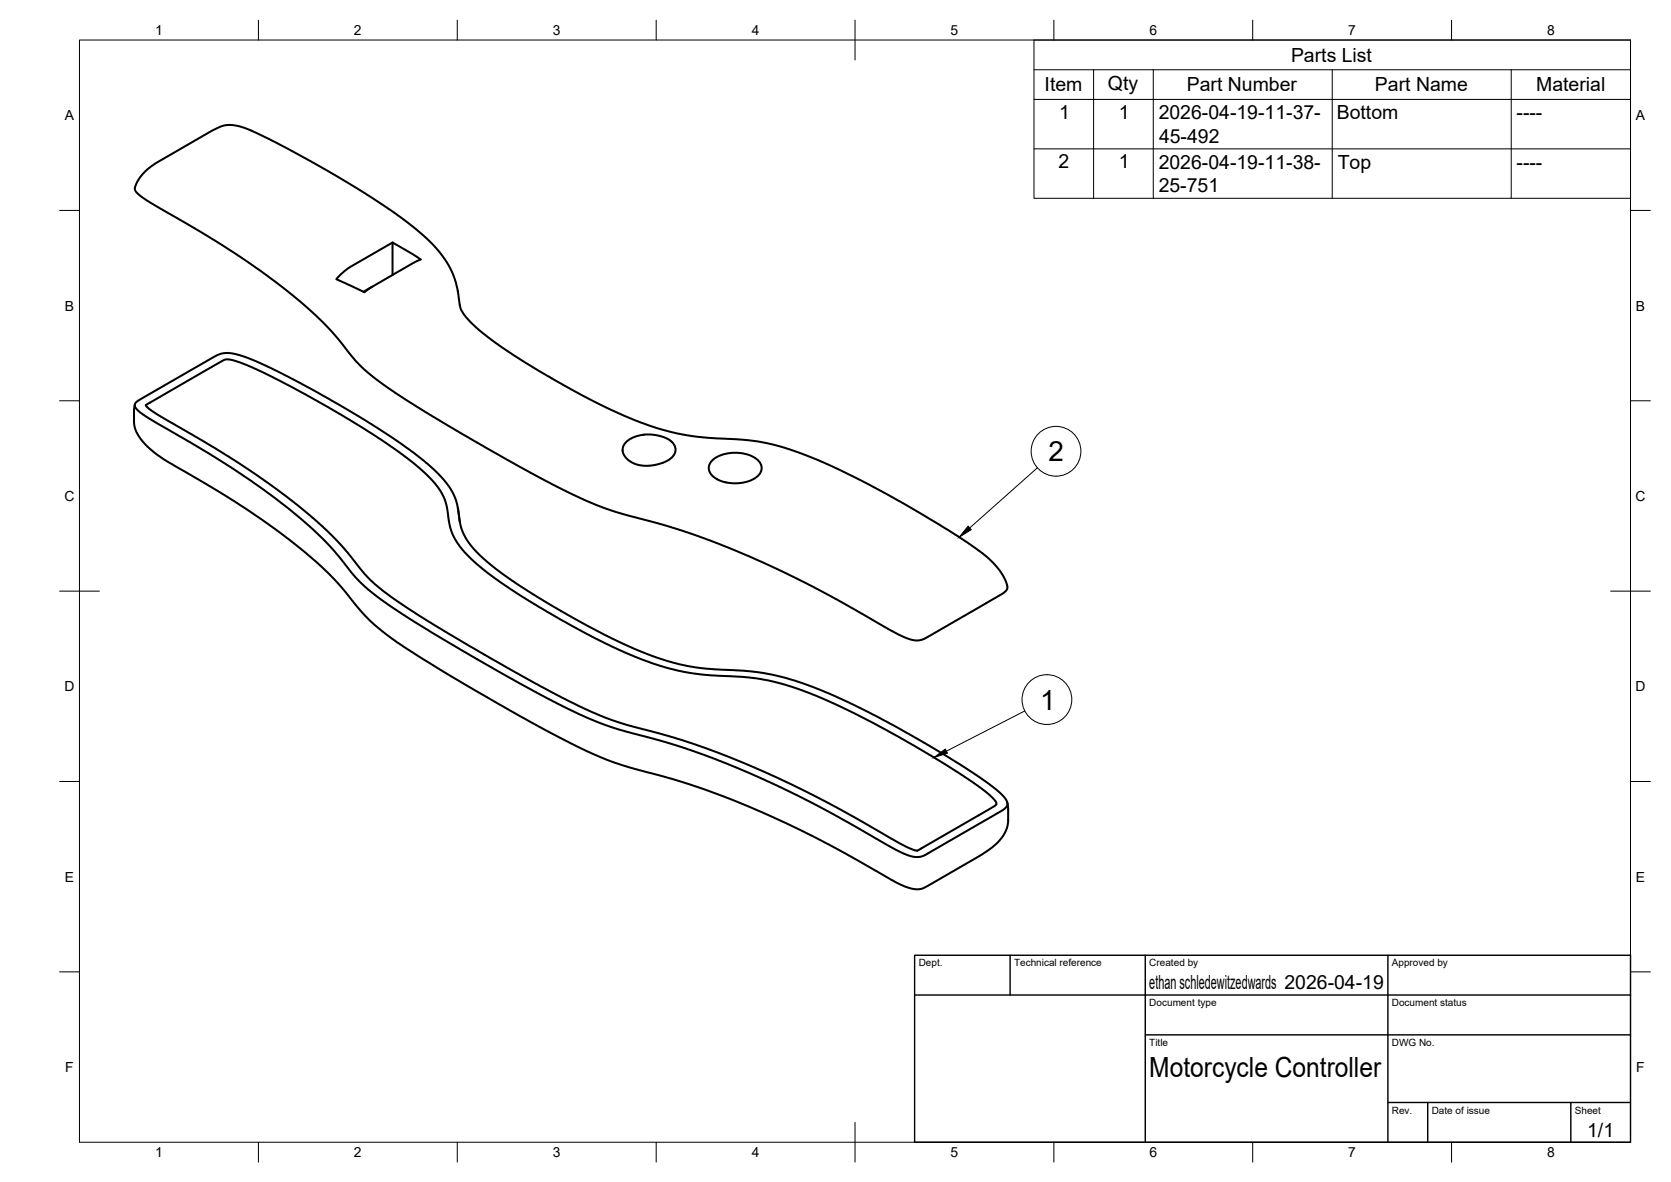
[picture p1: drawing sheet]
<svg xmlns="http://www.w3.org/2000/svg" width="420mm" height="297mm" viewBox="0 0 420 297" stroke-linecap="round" stroke-linejoin="round" font-family="sans-serif">
<!-- layer: Visible -->
<path d="M36.3 43.3l1.7-1.4 1.6-1.1 13.5-7.9 2.9-1.3 2-.2 2.5 .4 2.6 1 3.9 1.8 12.1 6.5 12.5 7.4 8 5.3 6.8 5.3 3.8 3.9 1.8 2.3 1.1 1.9 1.6 4.1 1.1 6.2 1.3 2.1 2.5 2.6 4.1 3.3 5.5 3.8 4.9 3 7.5 4.4 8.7 4.7 6.7 3.1 6.8 2.6 5.1 1.5 5.7 1.1 13.1 .9 5.2 .8 3.7 .9 4 1.4 8.5 3.4 9.3 4.6 9.6 5.3 10.5 6.3 6.3 4.1 3.5 2.7 2.7 2.7 1.8 3 .5 1.6-.1 .8-1.5 1.2-19 11-1.4 .5h-1.7l-2-.7-3.2-1.5-13.9-8-7.8-4.1-14.5-6.9-9.9-4-6.6-2.3-19.1-5.5-8.5-3.6-10.8-5.5-17.5-10-13-7.9-8-5.4-3.2-2.6-2-2.1-4.7-5.7-3.9-4.3-4.7-4.3-5.4-4.4-5.1-3.8-7.3-5-7.9-4.9-12.9-7.5-3.1-2.2-.6-.9v-.9l.9-1.8zM93.6 72l-2.2 1.3M98.7 60.9l-10.6 6.2-2 1.5-1.5 1.6 7 3.2 1.9-1.3 10.2-5.9 2.1-1-7.1-4.3v8.2M33.9 101.6l-.2 1.4v3.3l.3 1.4 1.3 2.5 2.4 2.6 3.7 2.8 11.9 6.9 7.9 4.9 6.2 4.2 5.2 3.9 4.4 3.6 5.3 4.7 3.7 3.9 4.3 5.3a59.5 59.5 0 0 0 14.7 11.7l11.5 7.1 14.6 8.4 9.2 5 7.4 3.7 4.7 2 4.6 1.6 11.9 3.2 7.5 2.4 11.9 4.6 9.2 4.1 6.7 3.3 8.6 4.5 12.7 7.2 3.7 1.5 1.9 .2 1.5-.5 13.6-7.9 2.6-1.6 1.9-1.6 1.7-2.1 .9-2.2 .2-4.4-.2-1.5M34.2 101.2l1.4-1 16.8-9.7 3.3-1.6 1.9-.2 2.6 .5 3.2 1.2 3.5 1.5 11.2 5.8 12.1 6.9 8.6 5.5 8 5.9 4 3.7 1.6 1.8 1.2 2 1.3 3.1 .6 4.2 .6 2.3 1.2 2.4 1.6 2.1 2.5 2.7 4.7 3.7 5.7 3.9 6.8 4.2 9.1 5.2 7.6 3.8 5.9 2.7 6.6 2.3 4.7 1.2 3.8 .6 12.2 .8 5.8 .9 7.3 2 7.5 3 7.7 3.6 8.4 4.4 8.4 4.8 7.9 4.8 5.3 3.5 4.1 3.1 2 2.1 .4 .9-.1 .7-1.2 1.2-19.1 11-1.7 .7-1.9-.1-2-.7-2.6-1.3-11.6-6.7-8.6-4.7-9.3-4.6-7.4-3.3-7.9-3.2-6.2-2.3-6.4-2-12.7-3.5-4.5-1.6-5-2.2-9.4-4.7-17.2-9.7-12.7-7.6-8.4-5.4-4-3-2.7-2.4-8.7-10.2-3.6-3.4-6.2-5.2-7.7-5.8-7.3-4.9-21.2-12.7-1.8-1.6-.3-.7zM36.7 101.8l20-11.5 1.4 .1 1.6 .5 5.3 2.1 10 5.2 12.9 7.3 10.9 7 6.4 4.9 3.5 3.3 2.4 3.4 1.2 2.9 .6 3.9 .7 3 1.3 2.4 1.9 2.5 2.9 2.8 4.8 3.8 6.4 4.3 6.5 4 6.3 3.6 8.7 4.5 7 3.1 6.5 2.4 4.4 1.2 4 .7 4.3 .5 9.6 .5 4.9 .8 6 1.6 7.6 2.9 5.2 2.3 8.2 4.2 14 7.9 7.9 5 5 3.4 2.7 2.4 .6 .7 .2 .7-.4 .4-3.9 2.3-15.2 8.8-.6 .2-2-.8-2-1-12.6-7.2-8.3-4.5-7.1-3.5-8.7-3.9-13.7-5.4-8-2.6-12.3-3.3-4.1-1.5-5.1-2.2-10.8-5.6-13.8-7.7-12.7-7.5-9.2-6-3.8-2.7-3.2-2.7-8.5-10.1-5.6-5.2-4.9-4.1-6.7-5-7.1-4.8-6.5-4.1-14.3-8.4-2-1.3zM156.5 113.2l.2 .7a6.5 6.5 0 0 0 7.3 3.1 9.9 9.9 0 0 0 5.1-2.2 2.75 2.75 0 0 0-.7-4.2l-2.3-1-1.7-.3-2-.1a8.3 8.3 0 0 0-5.3 2.2l-.5 1.2v.7M115.1 127.6l.5 3.5M182.5 121.2a9.2 9.2 0 0 0 8.3-1.9 2.62 2.62 0 0 0-.8-4.1 9.7 9.7 0 0 0-11 .6 2.59 2.59 0 0 0 .6 4.2l1.2 .7 1.7 .5" fill="none" stroke="#000" stroke-width=".51"/>
<!-- layer: BORDER -->
<g fill="none" stroke="#000" stroke-width=".25">
<path d="M20 10.1h390v276.9h-390zM65 5.1v5M115 5.1v5M165 5.1v5M215 5.1v10M265 5.1v5M315 5.1v5M365 5.1v5M15 52.9h5M410 52.9h5M15 100.7h5M410 100.7h5"/>
<path d="M15 148.6h10M405 148.6h10M15 196.4h5M410 196.4h5M15 244.2h5M410 244.2h5M65 287v5M115 287v5M165 287v5M215 282.1v9.9M265 287v5M315 287v5"/>
<path d="M365 287v5"/>
</g>
<!-- layer: TITLEBLOCK -->
<path d="M230 240.1h180v46.9h-180zM230 250h180M254 240.1v9.9M288 240.1v46.9M349 240.1v46.9M288 260.1h122M349 277.1h61M359 277.1v9.9M395 277.1v9.9" fill="none" stroke="#000" stroke-width=".36"/>
<!-- layer: Balloons -->
<g fill="none" stroke="#000" stroke-width=".25">
<circle cx="265.5" cy="113.4" r="6.3"/>
<circle cx="263.2" cy="175.8" r="6.3"/>
</g>
<!-- layer: 0 -->
<path d="M243.4 132.2l.8 .9-3 1.9zM234.8 190.4l2.9-2.2 .5 1.1z" fill="#000" stroke="#000" stroke-width=".25"/>
<path d="M260.8 117.6l-17 15.1M257.7 178.7l-19.7 10.1" fill="none" stroke="#000" stroke-width=".25"/>
<!-- layer: Parts Lists -->
<path d="M260 10.1h150v39.7h-150zM260 17.5h150M275 17.5v32.3M290 17.5v32.3M335 17.5v32.3M380 17.5v32.3M260 25h150M260 37.4h150" fill="none" stroke="#000" stroke-width=".25"/>
<g font-size="7">
<text x="263.7" y="115.9">2</text>
<text x="261.5" y="178.3">1</text>
<text x="289" y="270.6">Motorcycle Controller</text>
</g>
<g font-size="4.9">
<text x="324.6" y="15.5">Parts List</text>
<text x="262.7" y="23">Item</text>
<text x="278.6" y="22.5">Qty</text>
<text x="298.4" y="23">Part Number</text>
<text x="345.7" y="23">Part Name</text>
<text x="386.3" y="23">Material</text>
<text x="266.3" y="29.9">1</text>
<text x="281.3" y="29.9">1</text>
<text x="291.3" y="30">2026-04-19-11-37-</text>
<text x="291.4" y="35.9">45-492</text>
<text x="336.1" y="30">Bottom</text>
<text x="381.3" y="30">----</text>
<text x="266.2" y="42.3">2</text>
<text x="281.3" y="42.3">1</text>
<text x="291.3" y="42.4">2026-04-19-11-38-</text>
<text x="336.4" y="42.4">Top</text>
<text x="381.3" y="42.4">----</text>
<text x="291.3" y="48.3">25-751</text>
<text x="289" y="248.5">ethan schledewitzedwards 2026-04-19</text>
<text x="399.1" y="285.7">1/1</text>
</g>
<g font-size="3.5">
<text x="39" y="8.8">1</text>
<text x="89" y="8.8">2</text>
<text x="139" y="8.8">3</text>
<text x="189" y="8.8">4</text>
<text x="239" y="8.8">5</text>
<text x="289" y="8.8">6</text>
<text x="339" y="8.8">7</text>
<text x="389" y="8.8">8</text>
<text x="16.3" y="30.2">A</text>
<text x="411.3" y="30.2">A</text>
<text x="16.3" y="78">B</text>
<text x="411.3" y="78">B</text>
<text x="16.2" y="125.9">C</text>
<text x="411.2" y="125.9">C</text>
<text x="16.2" y="173.7">D</text>
<text x="411.2" y="173.7">D</text>
<text x="16.3" y="221.6">E</text>
<text x="411.3" y="221.6">E</text>
<text x="16.4" y="269.4">F</text>
<text x="411.4" y="269.4">F</text>
<text x="39" y="290.8">1</text>
<text x="89" y="290.8">2</text>
<text x="139" y="290.8">3</text>
<text x="189" y="290.8">4</text>
<text x="239" y="290.8">5</text>
<text x="289" y="290.8">6</text>
<text x="339" y="290.8">7</text>
<text x="389" y="290.8">8</text>
</g>
<g font-size="2.5">
<text x="231" y="242.9">Dept.</text>
<text x="255" y="242.9">Technical reference</text>
<text x="289" y="242.9">Created by</text>
<text x="350" y="242.9">Approved by</text>
<text x="289" y="252.8">Document type</text>
<text x="350" y="252.8">Document status</text>
<text x="289" y="262.9">Title</text>
<text x="350" y="262.9">DWG No.</text>
<text x="350" y="279.9">Rev.</text>
<text x="360" y="279.9">Date of issue</text>
<text x="396" y="279.9">Sheet</text>
</g>
</svg>
